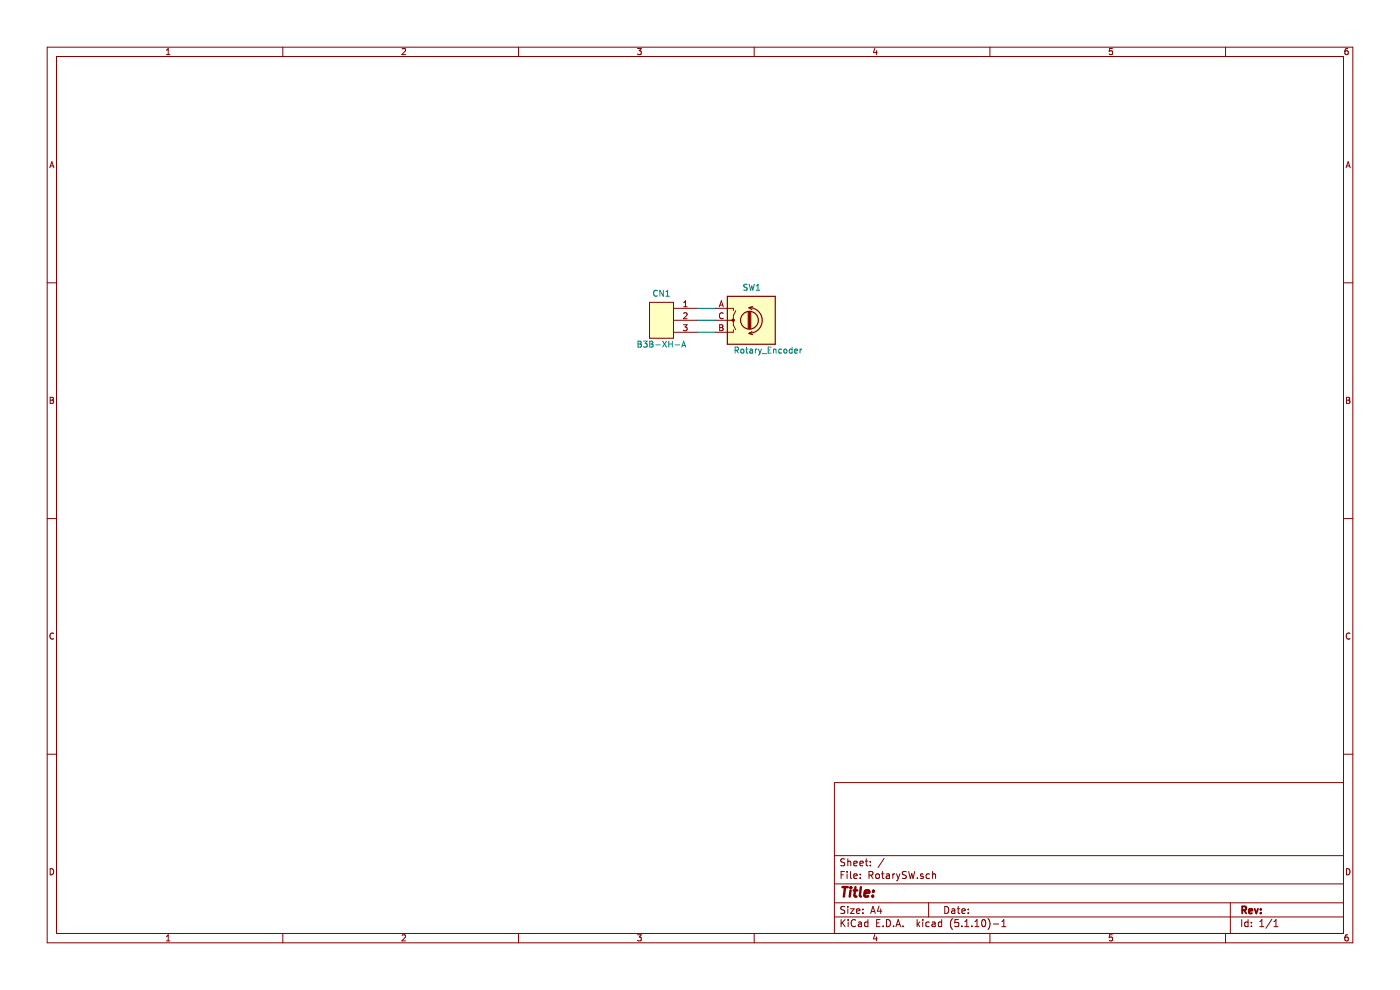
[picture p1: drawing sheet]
EESchema Schematic File Version 4
EELAYER 30 0
EELAYER END
$Descr A4 11693 8268
encoding utf-8
Sheet 1 1
Title ""
Date ""
Rev ""
Comp ""
Comment1 ""
Comment2 ""
Comment3 ""
Comment4 ""
$EndDescr
$Comp
L cn_connectors:3PIN CN1
U 1 1
P 5525 2675
F 0 "CN1" H 5525 2900 50  0000 C CNN
F 1 "B3B-XH-A" H 5525 2475 50  0000 C CNN
F 2 "XH_connector:XH-3pins" H 5525 2675 60  0001 C CNN
F 3 "" H 5525 2675 60  0001 C CNN
	1    5525 2675
	-1   0    0    -1  
$EndComp
$Comp
L Device:Rotary_Encoder SW1
U 1 1
P 6275 2675
F 0 "SW1" H 6200 2950 50  0000 L CNN
F 1 "Rotary_Encoder" H 6125 2425 50  0000 L CNN
F 2 "sw:RotaryEncoder" H 6125 2835 50  0001 C CNN
F 3 "~" H 6275 2935 50  0001 C CNN
	1    6275 2675
	1    0    0    -1  
$EndComp
Wire Wire Line
	5825 2575 5975 2575
Wire Wire Line
	5825 2675 5975 2675
Wire Wire Line
	5825 2775 5975 2775
$EndSCHEMATC
